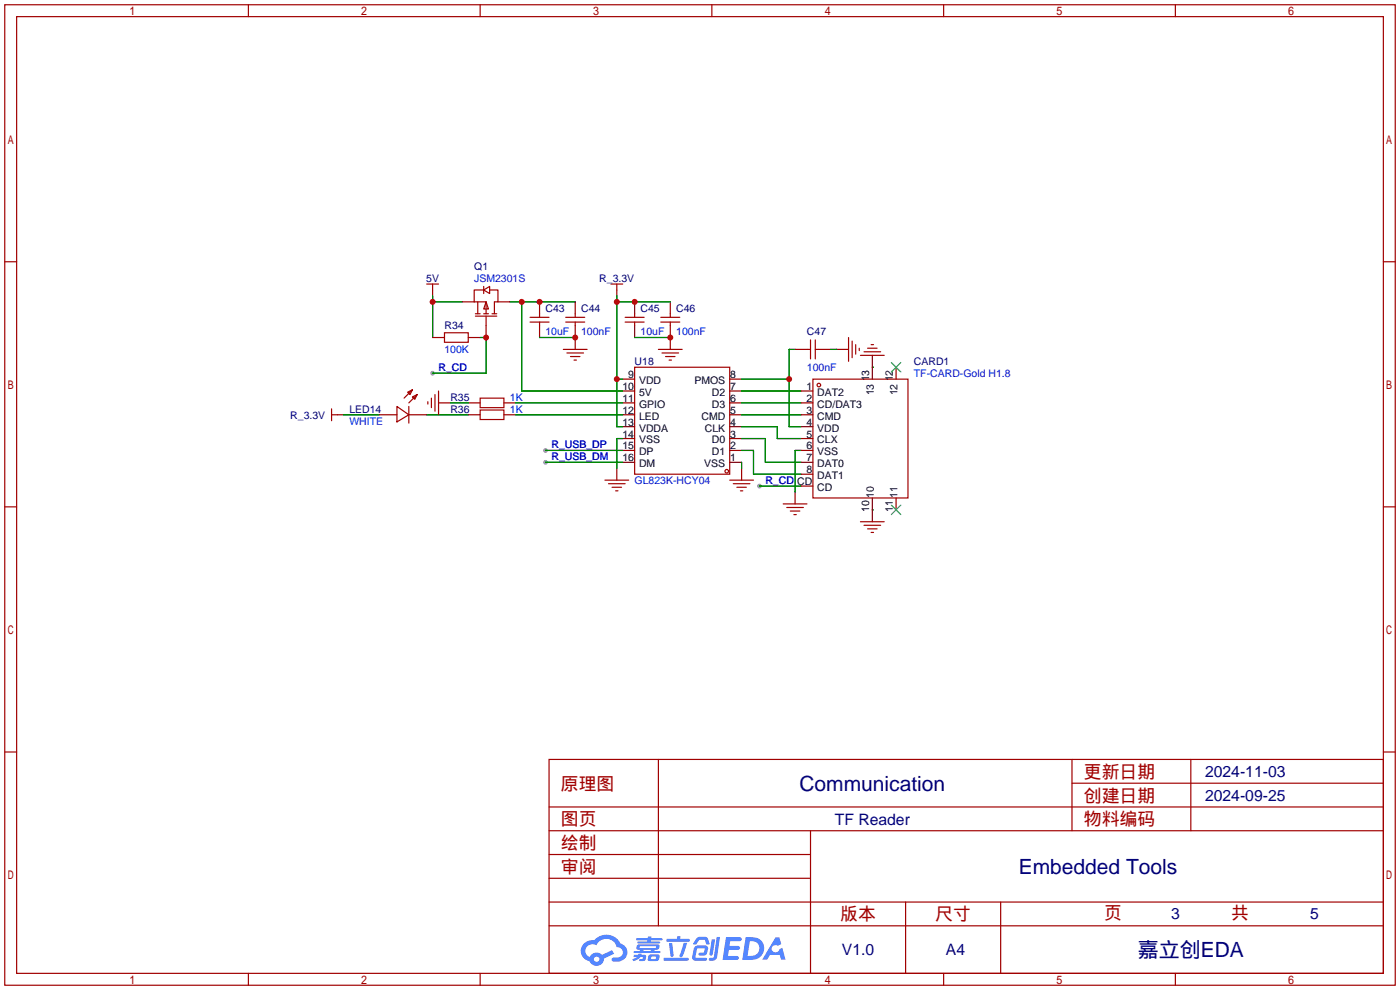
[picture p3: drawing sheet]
<svg xmlns="http://www.w3.org/2000/svg" width="299mm" height="212mm" viewBox="0 0 299 212" stroke-linecap="round" stroke-linejoin="round" font-family="sans-serif">
<g fill="#999">
<circle cx="116.6" cy="96.3" r=".51"/>
<circle cx="116.6" cy="98.8" r=".51"/>
<circle cx="92.5" cy="79.8" r=".51"/>
<circle cx="162.3" cy="103.9" r=".51"/>
</g>
<g fill="none" stroke="#a10000" stroke-width=".25">
<path d="M1 1h297.2v209.6h-297.2zM3.6 3.6h292.1v204.4h-292.1zM53.1 1v2.6M102.6 1v2.6M152.1 1v2.6M201.7 1v2.6M251.2 1v2.6M1 55.9h2.6M295.7 55.9h2.5M1 108.3h2.6M295.7 108.3h2.5M1 160.7h2.6"/>
<path d="M117.3 162.3h178.4v45.7h-178.4zM117.3 177.5h178.4M117.3 172.5h178.4M140.7 162.3v35.6M173.2 177.5v30.5M229.1 162.3v15.2M229.1 167.4h66.6M254.5 162.3v15.2M295.7 160.7h2.5M117.3 182.6h55.9M117.3 197.9h178.4M117.3 192.8h178.4"/>
<path d="M117.3 187.7h55.9M193.5 192.8v15.2M213.9 192.8v15.2M53.1 208v2.6M102.6 208v2.6M152.1 208v2.6M201.7 208v2.6M251.2 208v2.6"/>
</g>
<g fill="#5487ff">
<path d="M155.2 200.3h2.6a.48 .48 0 0 1 .7 .4 .48 .48 0 0 1-.6 .4h-1.8l-.2 1.1h1.9a.43 .43 0 0 1 .4 .4 .43 .43 0 0 1-.5 .4h-1.9l-.2 1.3h1.7a.45 .45 0 0 1 .5 .2 .45 .45 0 0 1-.1 .6h-3.3z"/>
<path d="M165.7 200.3h.9l.4 1.5-.8 .3a.84 .84 0 0 0-1.2 .3 .84 .84 0 0 0 .4 1.1 .84 .84 0 0 0 1.1-.4l.1-.2 .6-.3 .7 2.5h-1l-.2-1h-2.1l-.6 1h-1.1z"/>
<path d="M152.1 200.8h.7l-.5 3.1a.36 .36 0 0 1-.3 .3 .36 .36 0 0 1-.4-.3z"/>
<path d="M153.2 200.2h.7l-.6 4.3a1.13 1.13 0 0 1-1.8 .6l.2-.4h.7l.2-.2z"/>
<path d="M148.9 200.6l.6-.4h1a.77 .77 0 0 1 .9 .5l.3 1-.2 .2h-.5l-.3-.9-.2-.2-1 .1-.7 1-.6-.1-.1-.2z"/>
<path d="M148.4 202.4l.6-.3h1.7a.81 .81 0 0 1 .7 .5 .81 .81 0 0 1-.2 .8 .81 .81 0 0 1-.9 .8h-.7a.32 .32 0 0 1-.3-.3 .32 .32 0 0 1 .4-.3h.7l.2-.9-1.6 .1-.4 1.8 2.2 .1a.32 .32 0 0 1 .3 .4 .32 .32 0 0 1-.4 .2h-2.2l-.5-.3-.1-.5z"/>
<path d="M141.9 204.7h5a.33 .33 0 0 1 .3 .3 .33 .33 0 0 1-.3 .3h-4.9l-.2-.1z"/>
<path d="M146.1 201.5h.8l-.7 2a.98 .98 0 0 1-.7 1.1l-.3-.3z"/>
<path d="M143 201.6h.7l.3 2.5a.34 .34 0 0 1-.3 .4 .34 .34 0 0 1-.4-.3z"/>
<path d="M142.5 200.7h2.1l.3-.6h.6l-.1 .6h1.7a.32 .32 0 0 1 .4 .3 .32 .32 0 0 1-.4 .3h-4.5l-.2-.2z"/>
<path d="M135.5 204.1h.9l.1-.3h.6v.3h.8a.82 .82 0 0 1-.5 1.3h-.8v-.4l.7-.1 .1-.3a.68 .68 0 0 0-1 .4l-1.1 .4-.1-.4 .9-.5h-.7z"/>
<path d="M136 200.5h2.4l.1-.3h.7v.3h2.2l.2 .3-.2 .2h-2.3v.2h1.8l.2 .3-.2 .1h-4.5l-.1-.4h2l.1-.2h-2.3l-.1-.2z"/>
<path d="M159.4 200.3l-.8 4.9h1.7a2.5 2.5 0 0 0 3-2.5 2.5 2.5 0 0 0-3.1-2.4zM160.3 201.1a1.61 1.61 0 0 1 2 1.5 1.61 1.61 0 0 1-1.8 1.7h-.7z"/>
<path d="M136.2 202a.55 .55 0 0 0-.2 .8 .55 .55 0 0 0 .7 .2l.1 .3h-1.3v.3l5.4 .1 .3-.2-.2-.2h-1.2l.2-.3a.7 .7 0 0 0 .8-.3 .7 .7 0 0 0 0-.8l-4.2-.1zM136.8 202.3l3.3-.1 .1 .1-.2 .3h-3.2zM137.5 203h1.7l-.2 .3h-1.4z"/>
<path d="M138.6 204.2a1.05 1.05 0 0 0 0 1.2 2.91 2.91 0 0 0 2.2-.2 .98 .98 0 0 0 0-1.2h-1.6zM139.2 204.5l.9-.1 .1 .4-.2 .2-.8-.1z"/>
<path d="M124.9 201.6a2.23 2.23 0 0 0-.7 2.3 2.23 2.23 0 0 0 1.8 1.6 1.58 1.58 0 0 0 1.8 .9 1.58 1.58 0 0 0 1.3-1.5l2.2-1.1-.5-.7-2.1 1a1.65 1.65 0 0 0-2.7 .4 1.45 1.45 0 0 1-.8-1.9 1.45 1.45 0 0 1 2-.7l.3 .1a2.3 2.3 0 0 1 2.3-1.3 2.3 2.3 0 0 1 2 1.7 1.12 1.12 0 0 1 1.3 1 1.12 1.12 0 0 1-1.1 1.2h-.7a.45 .45 0 0 0-.6 .4 .45 .45 0 0 0 .5 .5 2.21 2.21 0 0 0 2.2-.5 2.21 2.21 0 0 0 .5-2.3 2.13 2.13 0 0 0-1.3-1.1 3.3 3.3 0 0 0-5.6-.7l-1.1 .1zM127 205a.57 .57 0 0 1 1.1 0 .57 .57 0 0 1-1.1 0z"/>
</g>
<g fill="none" stroke="#a10000" stroke-width=".25">
<path d="M91.2 60.7h2.5M92.5 60.7v1.3M95 71.1h5.1v2.1h-5.1zM101.6 67.6h4.6M101.6 67.1h1M102.1 64.5v2.6M103.4 62l1.2-.8v1.5zM103.4 62h-2.1v2.5h2.6v2.6M103.4 61.2v1.5M103.4 67.1h1M103.9 64.5l.5 1.5h-1zM103.9 67.6v2"/>
<path d="M104.6 62h1.8v2.5h-.7v2.6M105.2 67.1h1M113.3 68.8h4M113.3 67.8h4M115.3 67.1v.7M115.3 68.8v.8M120.4 74.7h5.1M120.9 68.8h4.1M120.9 67.8h4.1M121.2 75.4h3.5M121.9 76.2h2.1M122.7 77h.5"/>
<path d="M122.9 67.1v.7M122.9 68.8v.8M130.6 60.7h2.5M131.8 60.7v1.3M133.6 68.8h4.1M133.6 67.8h4.1M135.6 78.5h20.4v22.8h-20.4zM135.6 67.1v.7M135.6 68.8v.8M140.7 74.7h5.1M141.2 68.8h4.1M141.2 67.8h4.1"/>
<path d="M141.5 75.4h3.5M142.2 76.2h2.1M143 77h.5M143.3 67.1v.7M143.3 68.8v.8M172.5 74.7h.7M173.2 72.6v4.1M174.2 72.6v4.1M174.2 74.7h.8M181.4 72.1v5.1M182.1 72.9v3.6M182.9 73.7v2"/>
<path d="M183.6 74.4v.5M183.9 75.9h5.1M184.7 75.2h3.5M185.4 74.4h2.1M186.2 73.7h.5M70.9 87.4v2.5M70.9 88.6h1.2M84.8 86.9l2.6 1.7-2.6 1.6zM87.1 83.8l1-.5-.5 1zM87.4 86.9v3.5M88.1 84.8l1.1-.5-.6 1zM88.1 83.3l-1.7 1.8"/>
<path d="M89.2 84.3l-1.8 1.8M91.4 85.9v.5M92.2 85.1v2M93 84.3v3.6M93.7 83.6v5M102.6 87.6h5.1v2.1h-5.1zM102.6 85.1h5.1v2h-5.1zM173.7 81h20.4v25.4h-20.4zM129.3 102.6h5.1M130 103.4h3.6M130.8 104.1h2M131.6 104.9h.5"/>
<path d="M156 102.6h5M156.7 103.4h3.6M157.5 104.1h2M158.2 104.9h.5M167.4 107.7h5.1M168.1 108.5h3.6M168.9 109.2h2M169.7 110h.5M183.9 111.5h5.1M184.7 112.3h3.5M185.4 113h2.1M186.2 113.8h.5"/>
<circle cx="175" cy="82.3" r=".38"/>
<circle cx="155.3" cy="100.7" r=".38"/>
</g>
<g fill="none" stroke="#870000" stroke-width=".25">
<path d="M92.5 62v1.2M92.5 72.1h2.5M98.8 64.5h2.5M100.1 72.1h2.5M103.9 69.6v2.5M106.4 64.5h2.6M115.3 64.5v2.6M115.3 69.6v2.5M122.9 64.5v2.6M122.9 69.6v5.1M131.8 62v1.2M135.6 64.5v2.6"/>
<path d="M135.6 69.6v2.5M143.3 64.5v2.6M143.3 69.6v5.1M169.9 74.7h2.6M175 74.7h2.5M178.8 74.7h2.6M186.4 75.9v5.1M191.5 78.5v2.5M72.1 88.6h1.3M81 88.6h3.8M87.4 88.6h3.8M93.7 86.1h2.6"/>
<path d="M100.1 88.6h2.5M100.1 86.1h2.5M107.7 88.6h2.5M107.7 86.1h2.5M133.1 98.8h2.5M133.1 96.3h2.5M133.1 93.7h2.5M133.1 91.2h2.5M133.1 88.6h2.5M133.1 86.1h2.5M133.1 83.6h2.5M133.1 81h2.5"/>
<path d="M156 98.8h2.5M156 96.3h2.5M156 93.7h2.5M156 91.2h2.5M156 88.6h2.5M156 86.1h2.5M156 83.6h2.5M156 81h2.5M171.2 98.8h2.5M171.2 96.3h2.5M171.2 93.7h2.5M171.2 91.2h2.5"/>
<path d="M171.2 88.6h2.5M171.2 86.1h2.5M171.2 83.6h2.5M131.8 100.1v2.5M158.5 100.1v2.5M169.9 105.2v2.5M171.2 101.3h2.5M171.2 103.9h2.5M186.4 106.4v5.1M191.5 106.4v2.6"/>
</g>
<g fill="none" stroke="#008700" stroke-width=".25">
<path d="M92.5 64.5h6.3M92.5 63.2v8.9M102.6 72.1h1.3v7.7h-11.4M109 64.5h13.9M111.5 64.5v19.1h21.6M115.3 72.1h7.6M131.8 63.2v28h1.3M131.8 64.5h11.5M135.6 72.1h7.7M169.9 74.7h-1.2v16.5h2.5M177.5 74.7h1.3M186.4 78.5h.1"/>
<path d="M73.4 88.6h7.6M91.2 88.6h8.9M96.3 86.1h3.8M110.2 86.1h22.9M110.2 88.6h22.9M116.6 96.3h16.5M116.6 98.8h16.5M131.8 81h1.3M133.1 93.7h-1.3v6.4M158.5 83.6h12.7M158.5 86.1h12.7M158.5 88.6h12.7"/>
<path d="M158.5 96.3h2.5v5h10.2M158.5 93.7h5.1v5.1h7.6M158.5 91.2h7.6v2.5h5.1M158.5 81h10.2M158.5 98.8v1.3M171.2 96.3h-1.3v8.9M162.3 103.9h8.9M186.4 109h.1"/>
</g>
<path d="M190.5 77.5l2 2M192.5 77.5l-2 2M190.5 107.9l2 2.1M192.5 107.9l-2 2.1" fill="none" stroke="#3c3" stroke-width=".25"/>
<g fill="#c00">
<circle cx="168.7" cy="81" r=".63"/>
<circle cx="111.5" cy="64.5" r=".63"/>
<circle cx="115.3" cy="64.5" r=".63"/>
<circle cx="143.3" cy="72.1" r=".63"/>
<circle cx="131.8" cy="81" r=".63"/>
<circle cx="131.8" cy="64.5" r=".63"/>
<circle cx="135.6" cy="64.5" r=".63"/>
<circle cx="122.9" cy="72.1" r=".63"/>
<circle cx="92.5" cy="64.5" r=".63"/>
<circle cx="103.9" cy="72.1" r=".63"/>
</g>
<g font-size="4.5" fill="#000080">
<text x="170.9" y="169">Communication</text>
<text x="217.8" y="186.8">Embedded Tools</text>
<text x="243.2" y="204.6">嘉立创EDA</text>
</g>
<g font-size="3.8" fill="#a00000">
<text x="231.6" y="166.2">更新日期</text>
<text x="119.9" y="168.8">原理图</text>
<text x="231.6" y="171.3">创建日期</text>
<text x="119.9" y="176.4">图页</text>
<text x="231.6" y="176.4">物料编码</text>
<text x="119.9" y="181.5">绘制</text>
<text x="119.9" y="186.6">审阅</text>
<text x="179.6" y="196.7">版本</text>
<text x="199.9" y="196.7">尺寸</text>
<text x="236" y="196.5">页</text>
<text x="263.1" y="196.5">共</text>
</g>
<g font-size="3.4" fill="#000080">
<text x="257.6" y="166.1">2024-11-03</text>
<text x="257.6" y="171.2">2024-09-25</text>
<text x="178.4" y="176.2">TF Reader</text>
<text x="250.3" y="196.3">3</text>
<text x="280" y="196.3">5</text>
<text x="179.9" y="204.2">V1.0</text>
<text x="202.2" y="204.2">A4</text>
</g>
<g font-size="2.2" fill="#000080">
<text x="101.3" y="57.7">Q1</text>
<text x="91.1" y="60.3">5V</text>
<text x="128.1" y="60.3">R_3.3V</text>
<text x="95" y="70.4">R34</text>
<text x="116.6" y="66.6">C43</text>
<text x="124.2" y="66.6">C44</text>
<text x="136.9" y="66.6">C45</text>
<text x="144.5" y="66.6">C46</text>
<text x="172.5" y="71.7">C47</text>
<text x="135.6" y="78">U18</text>
<text x="195.3" y="78">CARD1</text>
<text x="62.1" y="89.5">R_3.3V</text>
<text x="74.7" y="88.2">LED14</text>
<text x="96.3" y="88.2">R36</text>
<text x="96.3" y="85.7">R35</text>
</g>
<g font-size="2.2" fill="#00f">
<text x="101.3" y="60.3">JSM2301S</text>
<text x="116.6" y="71.7">10uF</text>
<text x="124.2" y="71.7">100nF</text>
<text x="136.9" y="71.7">10uF</text>
<text x="144.5" y="71.7">100nF</text>
<text x="95" y="75.5">100K</text>
<text x="93.7" y="79.3">R_CD</text>
<text x="172.5" y="79.3">100nF</text>
<text x="195.3" y="80.6">TF-CARD-Gold H1.8</text>
<text x="109" y="88.2">1K</text>
<text x="109" y="85.7">1K</text>
<text x="74.7" y="90.7">WHITE</text>
<text x="117.9" y="95.8">R_USB_DP</text>
<text x="117.9" y="98.4">R_USB_DM</text>
<text x="135.6" y="103.4">GL823K-HCY04</text>
<text x="163.6" y="103.4">R_CD</text>
</g>
<g font-size="2.2">
<text x="133" y="83.4">10</text>
<text x="134.3" y="80.8">9</text>
<text x="136.6" y="82.1">VDD</text>
<text x="148.4" y="82.1">PMOS</text>
<text x="156.1" y="83.4">7</text>
<text x="156.1" y="80.8">8</text>
<text x="172.4" y="83.4">1</text>
<text x="185.7" y="81.5" transform="rotate(-90 185.7 81.5)">13</text>
<text x="190.8" y="81.5" transform="rotate(-90 190.8 81.5)">12</text>
<text x="133" y="85.9">11</text>
<text x="133" y="88.4">12</text>
<text x="136.6" y="84.6">5V</text>
<text x="136.6" y="87.2">GPIO</text>
<text x="136.6" y="89.7">LED</text>
<text x="149.9" y="89.7">CMD</text>
<text x="152.2" y="87.2">D3</text>
<text x="152.2" y="84.6">D2</text>
<text x="156.1" y="88.4">5</text>
<text x="156.1" y="85.9">6</text>
<text x="172.4" y="85.9">2</text>
<text x="172.4" y="88.4">3</text>
<text x="174.7" y="84.6">DAT2</text>
<text x="174.7" y="87.2">CD/DAT3</text>
<text x="174.7" y="89.7">CMD</text>
<text x="186.7" y="84.5" transform="rotate(-90 186.7 84.5)">13</text>
<text x="191.8" y="84.5" transform="rotate(-90 191.8 84.5)">12</text>
<text x="133" y="91">13</text>
<text x="133" y="93.5">14</text>
<text x="136.6" y="92.2">VDDA</text>
<text x="136.6" y="94.8">VSS</text>
<text x="150.7" y="92.2">CLK</text>
<text x="152.2" y="94.8">D0</text>
<text x="156.1" y="93.5">3</text>
<text x="156.1" y="91">4</text>
<text x="172.4" y="91">4</text>
<text x="172.4" y="93.5">5</text>
<text x="174.7" y="92.2">VDD</text>
<text x="174.7" y="94.8">CLX</text>
<text x="133" y="96.1">15</text>
<text x="133" y="98.6">16</text>
<text x="136.6" y="97.3">DP</text>
<text x="136.6" y="99.9">DM</text>
<text x="150.5" y="99.9">VSS</text>
<text x="152.2" y="97.3">D1</text>
<text x="156.1" y="98.6">1</text>
<text x="156.1" y="96.1">2</text>
<text x="172.4" y="96.1">6</text>
<text x="172.4" y="98.6">7</text>
<text x="172.4" y="101.1">8</text>
<text x="174.7" y="97.3">VSS</text>
<text x="174.7" y="99.9">DAT0</text>
<text x="170.4" y="103.7">CD</text>
<text x="174.7" y="102.4">DAT1</text>
<text x="174.7" y="104.9">CD</text>
<text x="186.7" y="106.4" transform="rotate(-90 186.7 106.4)">10</text>
<text x="191.8" y="106.4" transform="rotate(-90 191.8 106.4)">11</text>
<text x="185.7" y="109.4" transform="rotate(-90 185.7 109.4)">10</text>
<text x="190.8" y="109.4" transform="rotate(-90 190.8 109.4)">11</text>
</g>
</svg>
